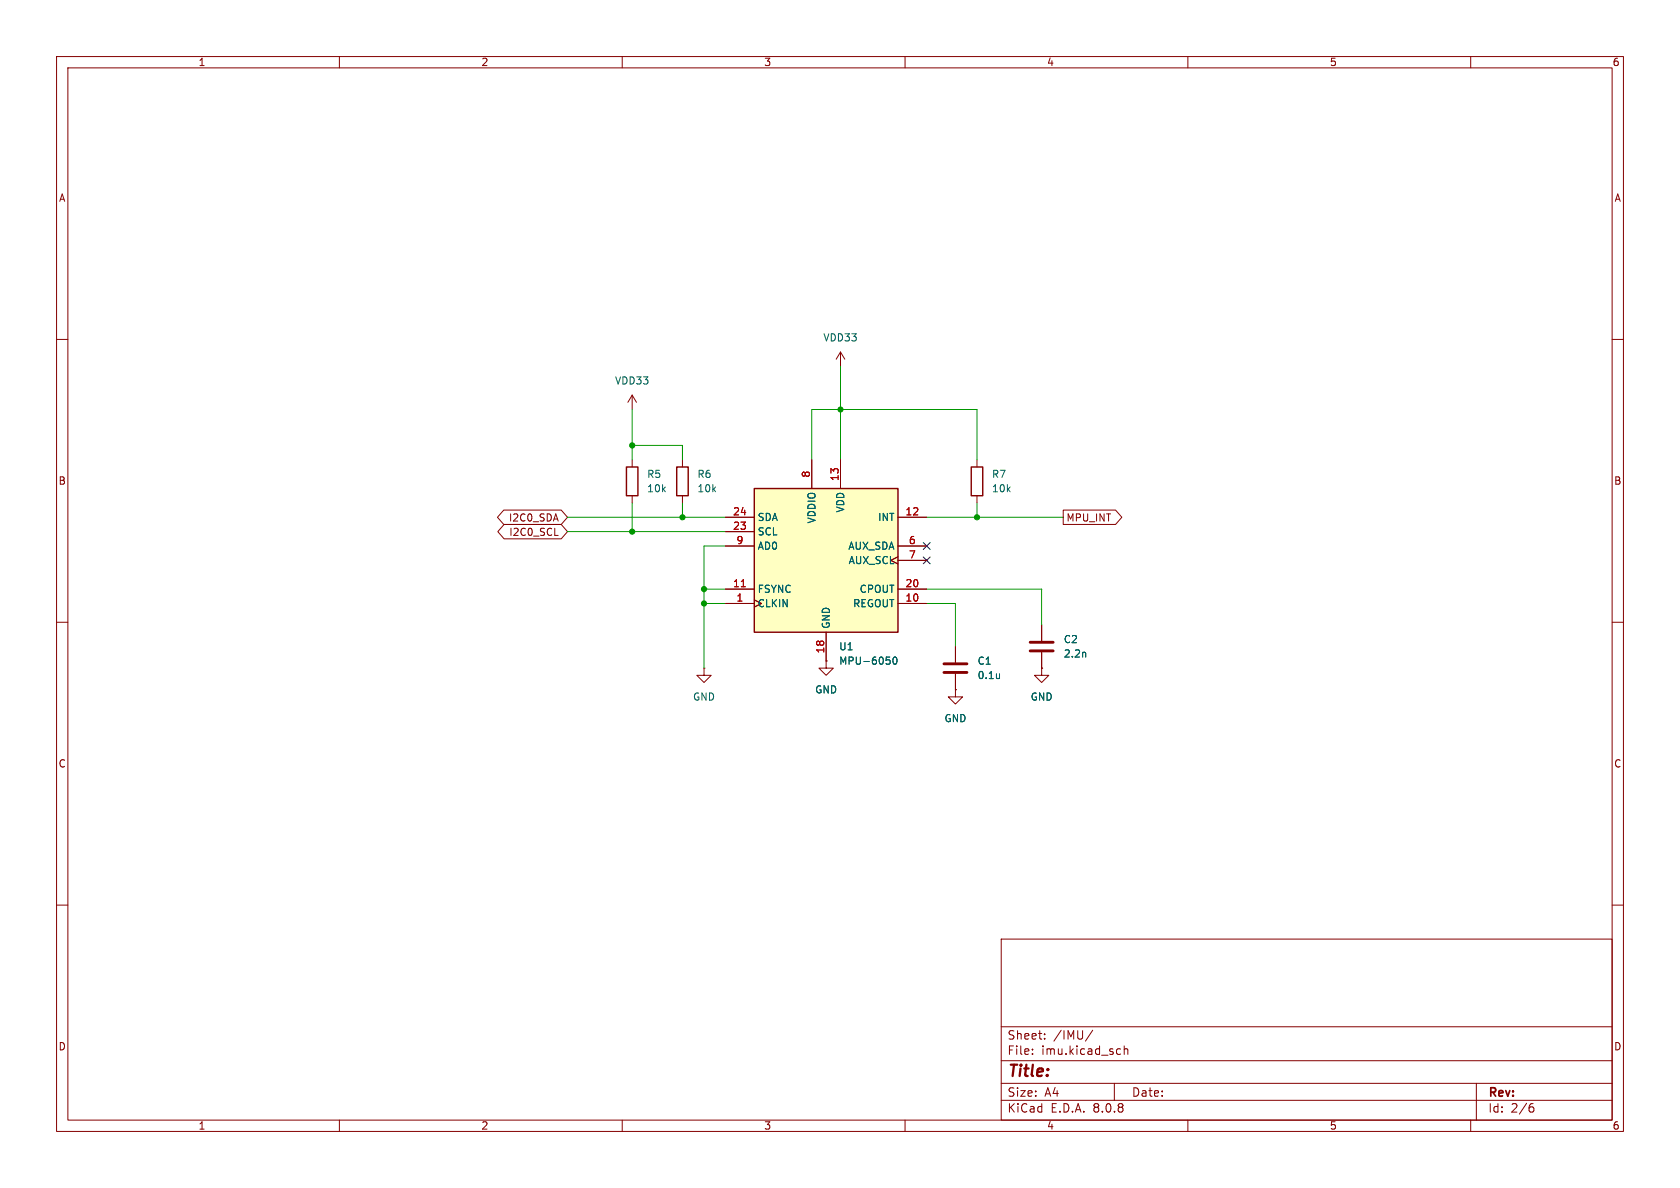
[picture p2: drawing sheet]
(kicad_sch
 (version 20250114)
 (generator "eeschema")
 (generator_version "9.0")
 (paper "A4")
 (lib_symbols
  (symbol "0drone:MPU-6050" (exclude_from_sim no) (in_bom yes) (on_board yes)
   (property "Reference" "U" (at -11.43 13.97 0) (effects (font (size 1.27 1.27))))
   (property "Value" "MPU-6050" (at 7.62 -13.97 0) (effects (font (size 1.27 1.27))))
   (property "Footprint" "Sensor_Motion:InvenSense_QFN-24_4x4mm_P0.5mm" (at 0 -20.32 0) (effects (font (size 1.27 1.27)) (hide yes)))
   (property "Datasheet" "https://store.invensense.com/datasheets/invensense/MPU-6050_DataSheet_V3%204.pdf" (at 0 -3.81 0) (effects (font (size 1.27 1.27)) (hide yes)))
   (property "Description" "InvenSense 6-Axis Motion Sensor, Gyroscope, Accelerometer, I2C" (at 0 0 0) (effects (font (size 1.27 1.27)) (hide yes)))
   (symbol "MPU-6050_0_1"
    (rectangle (start -12.7 12.7) (end 12.7 -12.7) (stroke (width 0.254) (type default)) (fill (type background))))
   (symbol "MPU-6050_1_1"
    (pin bidirectional line (at -17.78 7.62 0) (length 5.08) (name "SDA" (effects (font (size 1.27 1.27)))) (number "24" (effects (font (size 1.27 1.27)))))
    (pin input line (at -17.78 5.08 0) (length 5.08) (name "SCL" (effects (font (size 1.27 1.27)))) (number "23" (effects (font (size 1.27 1.27)))))
    (pin input line (at -17.78 2.54 0) (length 5.08) (name "AD0" (effects (font (size 1.27 1.27)))) (number "9" (effects (font (size 1.27 1.27)))))
    (pin input line (at -17.78 -5.08 0) (length 5.08) (name "FSYNC" (effects (font (size 1.27 1.27)))) (number "11" (effects (font (size 1.27 1.27)))))
    (pin input clock (at -17.78 -7.62 0) (length 5.08) (name "CLKIN" (effects (font (size 1.27 1.27)))) (number "1" (effects (font (size 1.27 1.27)))))
    (pin power_in line (at -2.54 17.78 270) (length 5.08) (name "VDDIO" (effects (font (size 1.27 1.27)))) (number "8" (effects (font (size 1.27 1.27)))))
    (pin power_in line (at 0 -17.78 90) (length 5.08) (name "GND" (effects (font (size 1.27 1.27)))) (number "18" (effects (font (size 1.27 1.27)))))
    (pin power_in line (at 2.54 17.78 270) (length 5.08) (name "VDD" (effects (font (size 1.27 1.27)))) (number "13" (effects (font (size 1.27 1.27)))))
    (pin output line (at 17.78 7.62 180) (length 5.08) (name "INT" (effects (font (size 1.27 1.27)))) (number "12" (effects (font (size 1.27 1.27)))))
    (pin bidirectional line (at 17.78 2.54 180) (length 5.08) (name "AUX_SDA" (effects (font (size 1.27 1.27)))) (number "6" (effects (font (size 1.27 1.27)))))
    (pin output clock (at 17.78 0 180) (length 5.08) (name "AUX_SCL" (effects (font (size 1.27 1.27)))) (number "7" (effects (font (size 1.27 1.27)))))
    (pin passive line (at 17.78 -5.08 180) (length 5.08) (name "CPOUT" (effects (font (size 1.27 1.27)))) (number "20" (effects (font (size 1.27 1.27)))))
    (pin passive line (at 17.78 -7.62 180) (length 5.08) (name "REGOUT" (effects (font (size 1.27 1.27)))) (number "10" (effects (font (size 1.27 1.27))))))
   (embedded_fonts no))
  (symbol "0drone:VDD33"
   (power)
   (pin_names
    (offset 0)) (exclude_from_sim no) (in_bom yes) (on_board yes)
   (property "Reference" "#PWR?" (at 0 -3.81 0) (effects (font (size 1.27 1.27)) (hide yes)))
   (property "Value" "VDD33" (at 0 5.08 0) (effects (font (size 1.27 1.27))))
   (property "Footprint" "" (at 0 0 0) (effects (font (size 1.27 1.27)) (hide yes)))
   (property "Datasheet" "" (at 0 0 0) (effects (font (size 1.27 1.27)) (hide yes)))
   (property "Description" "Power symbol" (at 0 0 0) (effects (font (size 1.27 1.27)) (hide yes)))
   (symbol "VDD33_0_1"
    (polyline (pts (xy -0.762 1.27) (xy 0 2.54)) (stroke (width 0) (type default)) (fill (type none)))
    (polyline (pts (xy 0 2.54) (xy 0.762 1.27)) (stroke (width 0) (type default)) (fill (type none)))
    (polyline (pts (xy 0 0) (xy 0 2.54)) (stroke (width 0) (type default)) (fill (type none))))
   (symbol "VDD33_1_1"
    (pin power_in line (at 0 0 90) (length 0) (hide yes) (name "VDD33" (effects (font (size 1.27 1.27)))) (number "1" (effects (font (size 1.27 1.27))))))
   (embedded_fonts no))
  (symbol "Device:C"
   (pin_numbers (hide yes))
   (pin_names
    (offset 0.254)) (exclude_from_sim no) (in_bom yes) (on_board yes)
   (property "Reference" "C" (at 0.635 2.54 0) (effects (font (size 1.27 1.27)) (justify left)))
   (property "Value" "C" (at 0.635 -2.54 0) (effects (font (size 1.27 1.27)) (justify left)))
   (property "Footprint" "" (at 0.9652 -3.81 0) (effects (font (size 1.27 1.27)) (hide yes)))
   (property "Datasheet" "~" (at 0 0 0) (effects (font (size 1.27 1.27)) (hide yes)))
   (property "Description" "Unpolarized capacitor" (at 0 0 0) (effects (font (size 1.27 1.27)) (hide yes)))
   (symbol "C_0_1"
    (polyline (pts (xy -2.032 0.762) (xy 2.032 0.762)) (stroke (width 0.508) (type default)) (fill (type none)))
    (polyline (pts (xy -2.032 -0.762) (xy 2.032 -0.762)) (stroke (width 0.508) (type default)) (fill (type none))))
   (symbol "C_1_1"
    (pin passive line (at 0 3.81 270) (length 2.794) (name "~" (effects (font (size 1.27 1.27)))) (number "1" (effects (font (size 1.27 1.27)))))
    (pin passive line (at 0 -3.81 90) (length 2.794) (name "~" (effects (font (size 1.27 1.27)))) (number "2" (effects (font (size 1.27 1.27))))))
   (embedded_fonts no))
  (symbol "Device:R"
   (pin_numbers (hide yes))
   (pin_names
    (offset 0)) (exclude_from_sim no) (in_bom yes) (on_board yes)
   (property "Reference" "R" (at 2.032 0 90) (effects (font (size 1.27 1.27))))
   (property "Value" "R" (at 0 0 90) (effects (font (size 1.27 1.27))))
   (property "Footprint" "" (at -1.778 0 90) (effects (font (size 1.27 1.27)) (hide yes)))
   (property "Datasheet" "~" (at 0 0 0) (effects (font (size 1.27 1.27)) (hide yes)))
   (property "Description" "Resistor" (at 0 0 0) (effects (font (size 1.27 1.27)) (hide yes)))
   (symbol "R_0_1"
    (rectangle (start -1.016 -2.54) (end 1.016 2.54) (stroke (width 0.254) (type default)) (fill (type none))))
   (symbol "R_1_1"
    (pin passive line (at 0 3.81 270) (length 1.27) (name "~" (effects (font (size 1.27 1.27)))) (number "1" (effects (font (size 1.27 1.27)))))
    (pin passive line (at 0 -3.81 90) (length 1.27) (name "~" (effects (font (size 1.27 1.27)))) (number "2" (effects (font (size 1.27 1.27))))))
   (embedded_fonts no))
  (symbol "power:GND"
   (power)
   (pin_numbers (hide yes))
   (pin_names
    (offset 0) (hide yes)) (exclude_from_sim no) (in_bom yes) (on_board yes)
   (property "Reference" "#PWR" (at 0 -6.35 0) (effects (font (size 1.27 1.27)) (hide yes)))
   (property "Value" "GND" (at 0 -3.81 0) (effects (font (size 1.27 1.27))))
   (property "Footprint" "" (at 0 0 0) (effects (font (size 1.27 1.27)) (hide yes)))
   (property "Datasheet" "" (at 0 0 0) (effects (font (size 1.27 1.27)) (hide yes)))
   (property "Description" "Power symbol creates a global label with name \"GND\" , ground" (at 0 0 0) (effects (font (size 1.27 1.27)) (hide yes)))
   (symbol "GND_0_1"
    (polyline (pts (xy 0 0) (xy 0 -1.27) (xy 1.27 -1.27) (xy 0 -2.54) (xy -1.27 -1.27) (xy 0 -1.27)) (stroke (width 0) (type default)) (fill (type none))))
   (symbol "GND_1_1"
    (pin power_in line (at 0 0 270) (length 0) (name "~" (effects (font (size 1.27 1.27)))) (number "1" (effects (font (size 1.27 1.27))))))
   (embedded_fonts no)))
 (junction
  (at 120.65 91.44)
  (diameter 0)
  (color 0 0 0 0))
 (junction
  (at 111.76 78.74)
  (diameter 0)
  (color 0 0 0 0))
 (junction
  (at 148.59 72.39)
  (diameter 0)
  (color 0 0 0 0))
 (junction
  (at 111.76 93.98)
  (diameter 0)
  (color 0 0 0 0))
 (junction
  (at 172.72 91.44)
  (diameter 0)
  (color 0 0 0 0))
 (junction
  (at 124.46 106.68)
  (diameter 0)
  (color 0 0 0 0))
 (junction
  (at 124.46 104.14)
  (diameter 0)
  (color 0 0 0 0))
 (no_connect
  (at 163.83 99.06))
 (no_connect
  (at 163.83 96.52))
 (wire
  (pts (xy 111.76 93.98) (xy 128.27 93.98))
  (stroke (width 0) (type default)))
 (wire
  (pts (xy 172.72 88.9) (xy 172.72 91.44))
  (stroke (width 0) (type default)))
 (wire
  (pts (xy 120.65 91.44) (xy 128.27 91.44))
  (stroke (width 0) (type default)))
 (wire
  (pts (xy 100.33 91.44) (xy 120.65 91.44))
  (stroke (width 0) (type default)))
 (wire
  (pts (xy 172.72 72.39) (xy 148.59 72.39))
  (stroke (width 0) (type default)))
 (wire
  (pts (xy 184.15 104.14) (xy 184.15 110.49))
  (stroke (width 0) (type default)))
 (wire
  (pts (xy 120.65 88.9) (xy 120.65 91.44))
  (stroke (width 0) (type default)))
 (wire
  (pts (xy 111.76 78.74) (xy 111.76 81.28))
  (stroke (width 0) (type default)))
 (wire
  (pts (xy 100.33 93.98) (xy 111.76 93.98))
  (stroke (width 0) (type default)))
 (wire
  (pts (xy 124.46 104.14) (xy 128.27 104.14))
  (stroke (width 0) (type default)))
 (wire
  (pts (xy 168.91 106.68) (xy 168.91 114.3))
  (stroke (width 0) (type default)))
 (wire
  (pts (xy 148.59 64.77) (xy 148.59 72.39))
  (stroke (width 0) (type default)))
 (wire
  (pts (xy 124.46 104.14) (xy 124.46 106.68))
  (stroke (width 0) (type default)))
 (wire
  (pts (xy 172.72 91.44) (xy 187.96 91.44))
  (stroke (width 0) (type default)))
 (wire
  (pts (xy 124.46 96.52) (xy 124.46 104.14))
  (stroke (width 0) (type default)))
 (wire
  (pts (xy 120.65 81.28) (xy 120.65 78.74))
  (stroke (width 0) (type default)))
 (wire
  (pts (xy 111.76 88.9) (xy 111.76 93.98))
  (stroke (width 0) (type default)))
 (wire
  (pts (xy 124.46 106.68) (xy 124.46 118.11))
  (stroke (width 0) (type default)))
 (wire
  (pts (xy 120.65 78.74) (xy 111.76 78.74))
  (stroke (width 0) (type default)))
 (wire
  (pts (xy 163.83 91.44) (xy 172.72 91.44))
  (stroke (width 0) (type default)))
 (wire
  (pts (xy 143.51 72.39) (xy 143.51 81.28))
  (stroke (width 0) (type default)))
 (wire
  (pts (xy 111.76 72.39) (xy 111.76 78.74))
  (stroke (width 0) (type default)))
 (wire
  (pts (xy 172.72 81.28) (xy 172.72 72.39))
  (stroke (width 0) (type default)))
 (wire
  (pts (xy 163.83 104.14) (xy 184.15 104.14))
  (stroke (width 0) (type default)))
 (wire
  (pts (xy 148.59 72.39) (xy 143.51 72.39))
  (stroke (width 0) (type default)))
 (wire
  (pts (xy 163.83 106.68) (xy 168.91 106.68))
  (stroke (width 0) (type default)))
 (wire
  (pts (xy 124.46 106.68) (xy 128.27 106.68))
  (stroke (width 0) (type default)))
 (wire
  (pts (xy 128.27 96.52) (xy 124.46 96.52))
  (stroke (width 0) (type default)))
 (wire
  (pts (xy 148.59 72.39) (xy 148.59 81.28))
  (stroke (width 0) (type default)))
 (global_label "MPU_INT"
  (shape output)
  (at 187.96 91.44 0)
  (fields_autoplaced yes)
  (effects (font (size 1.27 1.27)) (justify left))
  (property "Intersheetrefs" "${INTERSHEET_REFS}" (at 198.8676 91.44 0) (effects (font (size 1.27 1.27)) (justify left) (hide yes))))
 (global_label "I2C0_SCL"
  (shape tri_state)
  (at 100.33 93.98 180)
  (fields_autoplaced yes)
  (effects (font (size 1.27 1.27)) (justify right))
  (property "Intersheetrefs" "${INTERSHEET_REFS}" (at 87.4645 93.98 0) (effects (font (size 1.27 1.27)) (justify right) (hide yes))))
 (global_label "I2C0_SDA"
  (shape tri_state)
  (at 100.33 91.44 180)
  (fields_autoplaced yes)
  (effects (font (size 1.27 1.27)) (justify right))
  (property "Intersheetrefs" "${INTERSHEET_REFS}" (at 87.404 91.44 0) (effects (font (size 1.27 1.27)) (justify right) (hide yes))))
 (symbol
  (lib_id "Device:C")
  (at 184.15 114.3 0)
  (unit 1)
  (exclude_from_sim no)
  (in_bom yes)
  (on_board yes)
  (dnp no)
  (fields_autoplaced yes)
  (property "Reference" "C2" (at 187.96 113.0299 0) (effects (font (size 1.27 1.27)) (justify left)))
  (property "Value" "2.2n" (at 187.96 115.5699 0) (effects (font (size 1.27 1.27)) (justify left)))
  (property "Footprint" "Capacitor_SMD:C_0603_1608Metric" (at 185.1152 118.11 0) (effects (font (size 1.27 1.27)) (hide yes)))
  (property "Datasheet" "~" (at 184.15 114.3 0) (effects (font (size 1.27 1.27)) (hide yes)))
  (property "Description" "Unpolarized capacitor" (at 184.15 114.3 0) (effects (font (size 1.27 1.27)) (hide yes)))
  (pin "2")
  (pin "1"))
 (symbol
  (lib_id "0drone:MPU-6050")
  (at 146.05 99.06 0)
  (unit 1)
  (exclude_from_sim no)
  (in_bom yes)
  (on_board yes)
  (dnp no)
  (fields_autoplaced yes)
  (property "Reference" "U1" (at 148.2441 114.3 0) (effects (font (size 1.27 1.27)) (justify left)))
  (property "Value" "MPU-6050" (at 148.2441 116.84 0) (effects (font (size 1.27 1.27)) (justify left)))
  (property "Footprint" "Sensor_Motion:InvenSense_QFN-24_4x4mm_P0.5mm" (at 146.05 119.38 0) (effects (font (size 1.27 1.27)) (hide yes)))
  (property "Datasheet" "https://store.invensense.com/datasheets/invensense/MPU-6050_DataSheet_V3%204.pdf" (at 146.05 102.87 0) (effects (font (size 1.27 1.27)) (hide yes)))
  (property "Description" "InvenSense 6-Axis Motion Sensor, Gyroscope, Accelerometer, I2C" (at 146.05 99.06 0) (effects (font (size 1.27 1.27)) (hide yes)))
  (pin "23")
  (pin "13")
  (pin "20")
  (pin "1")
  (pin "9")
  (pin "11")
  (pin "8")
  (pin "24")
  (pin "7")
  (pin "6")
  (pin "12")
  (pin "18")
  (pin "10"))
 (symbol
  (lib_id "power:GND")
  (at 146.05 116.84 0)
  (unit 1)
  (exclude_from_sim no)
  (in_bom yes)
  (on_board yes)
  (dnp no)
  (fields_autoplaced yes)
  (property "Reference" "#PWR0103" (at 146.05 123.19 0) (effects (font (size 1.27 1.27)) (hide yes)))
  (property "Value" "GND" (at 146.05 121.92 0) (effects (font (size 1.27 1.27))))
  (property "Footprint" "" (at 146.05 116.84 0) (effects (font (size 1.27 1.27)) (hide yes)))
  (property "Datasheet" "" (at 146.05 116.84 0) (effects (font (size 1.27 1.27)) (hide yes)))
  (property "Description" "Power symbol creates a global label with name \"GND\" , ground" (at 146.05 116.84 0) (effects (font (size 1.27 1.27)) (hide yes)))
  (pin "1"))
 (symbol
  (lib_id "0drone:VDD33")
  (at 111.76 72.39 0)
  (unit 1)
  (exclude_from_sim no)
  (in_bom yes)
  (on_board yes)
  (dnp no)
  (fields_autoplaced yes)
  (property "Reference" "#PWR0106" (at 111.76 76.2 0) (effects (font (size 1.27 1.27)) (hide yes)))
  (property "Value" "VDD33" (at 111.76 67.31 0) (effects (font (size 1.27 1.27))))
  (property "Footprint" "" (at 111.76 72.39 0) (effects (font (size 1.27 1.27)) (hide yes)))
  (property "Datasheet" "" (at 111.76 72.39 0) (effects (font (size 1.27 1.27)) (hide yes)))
  (property "Description" "Power symbol" (at 111.76 72.39 0) (effects (font (size 1.27 1.27)) (hide yes)))
  (pin "1"))
 (symbol
  (lib_id "0drone:VDD33")
  (at 148.59 64.77 0)
  (unit 1)
  (exclude_from_sim no)
  (in_bom yes)
  (on_board yes)
  (dnp no)
  (fields_autoplaced yes)
  (property "Reference" "#PWR0101" (at 148.59 68.58 0) (effects (font (size 1.27 1.27)) (hide yes)))
  (property "Value" "VDD33" (at 148.59 59.69 0) (effects (font (size 1.27 1.27))))
  (property "Footprint" "" (at 148.59 64.77 0) (effects (font (size 1.27 1.27)) (hide yes)))
  (property "Datasheet" "" (at 148.59 64.77 0) (effects (font (size 1.27 1.27)) (hide yes)))
  (property "Description" "Power symbol" (at 148.59 64.77 0) (effects (font (size 1.27 1.27)) (hide yes)))
  (pin "1"))
 (symbol
  (lib_id "Device:R")
  (at 111.76 85.09 0)
  (unit 1)
  (exclude_from_sim no)
  (in_bom yes)
  (on_board yes)
  (dnp no)
  (fields_autoplaced yes)
  (property "Reference" "R5" (at 114.3 83.8199 0) (effects (font (size 1.27 1.27)) (justify left)))
  (property "Value" "10k" (at 114.3 86.3599 0) (effects (font (size 1.27 1.27)) (justify left)))
  (property "Footprint" "Resistor_SMD:R_0603_1608Metric" (at 109.982 85.09 90) (effects (font (size 1.27 1.27)) (hide yes)))
  (property "Datasheet" "~" (at 111.76 85.09 0) (effects (font (size 1.27 1.27)) (hide yes)))
  (property "Description" "Resistor" (at 111.76 85.09 0) (effects (font (size 1.27 1.27)) (hide yes)))
  (pin "2")
  (pin "1"))
 (symbol
  (lib_id "power:GND")
  (at 184.15 118.11 0)
  (unit 1)
  (exclude_from_sim no)
  (in_bom yes)
  (on_board yes)
  (dnp no)
  (fields_autoplaced yes)
  (property "Reference" "#PWR0105" (at 184.15 124.46 0) (effects (font (size 1.27 1.27)) (hide yes)))
  (property "Value" "GND" (at 184.15 123.19 0) (effects (font (size 1.27 1.27))))
  (property "Footprint" "" (at 184.15 118.11 0) (effects (font (size 1.27 1.27)) (hide yes)))
  (property "Datasheet" "" (at 184.15 118.11 0) (effects (font (size 1.27 1.27)) (hide yes)))
  (property "Description" "Power symbol creates a global label with name \"GND\" , ground" (at 184.15 118.11 0) (effects (font (size 1.27 1.27)) (hide yes)))
  (pin "1"))
 (symbol
  (lib_id "Device:R")
  (at 120.65 85.09 0)
  (unit 1)
  (exclude_from_sim no)
  (in_bom yes)
  (on_board yes)
  (dnp no)
  (fields_autoplaced yes)
  (property "Reference" "R6" (at 123.19 83.8199 0) (effects (font (size 1.27 1.27)) (justify left)))
  (property "Value" "10k" (at 123.19 86.3599 0) (effects (font (size 1.27 1.27)) (justify left)))
  (property "Footprint" "Resistor_SMD:R_0603_1608Metric" (at 118.872 85.09 90) (effects (font (size 1.27 1.27)) (hide yes)))
  (property "Datasheet" "~" (at 120.65 85.09 0) (effects (font (size 1.27 1.27)) (hide yes)))
  (property "Description" "Resistor" (at 120.65 85.09 0) (effects (font (size 1.27 1.27)) (hide yes)))
  (pin "2")
  (pin "1"))
 (symbol
  (lib_id "power:GND")
  (at 168.91 121.92 0)
  (unit 1)
  (exclude_from_sim no)
  (in_bom yes)
  (on_board yes)
  (dnp no)
  (fields_autoplaced yes)
  (property "Reference" "#PWR0104" (at 168.91 128.27 0) (effects (font (size 1.27 1.27)) (hide yes)))
  (property "Value" "GND" (at 168.91 127 0) (effects (font (size 1.27 1.27))))
  (property "Footprint" "" (at 168.91 121.92 0) (effects (font (size 1.27 1.27)) (hide yes)))
  (property "Datasheet" "" (at 168.91 121.92 0) (effects (font (size 1.27 1.27)) (hide yes)))
  (property "Description" "Power symbol creates a global label with name \"GND\" , ground" (at 168.91 121.92 0) (effects (font (size 1.27 1.27)) (hide yes)))
  (pin "1"))
 (symbol
  (lib_id "Device:C")
  (at 168.91 118.11 0)
  (unit 1)
  (exclude_from_sim no)
  (in_bom yes)
  (on_board yes)
  (dnp no)
  (fields_autoplaced yes)
  (property "Reference" "C1" (at 172.72 116.8399 0) (effects (font (size 1.27 1.27)) (justify left)))
  (property "Value" "0.1u" (at 172.72 119.3799 0) (effects (font (size 1.27 1.27)) (justify left)))
  (property "Footprint" "Capacitor_SMD:C_0603_1608Metric" (at 169.8752 121.92 0) (effects (font (size 1.27 1.27)) (hide yes)))
  (property "Datasheet" "~" (at 168.91 118.11 0) (effects (font (size 1.27 1.27)) (hide yes)))
  (property "Description" "Unpolarized capacitor" (at 168.91 118.11 0) (effects (font (size 1.27 1.27)) (hide yes)))
  (pin "2")
  (pin "1"))
 (symbol
  (lib_id "power:GND")
  (at 124.46 118.11 0)
  (unit 1)
  (exclude_from_sim no)
  (in_bom yes)
  (on_board yes)
  (dnp no)
  (fields_autoplaced yes)
  (property "Reference" "#PWR0102" (at 124.46 124.46 0) (effects (font (size 1.27 1.27)) (hide yes)))
  (property "Value" "GND" (at 124.46 123.19 0) (effects (font (size 1.27 1.27))))
  (property "Footprint" "" (at 124.46 118.11 0) (effects (font (size 1.27 1.27)) (hide yes)))
  (property "Datasheet" "" (at 124.46 118.11 0) (effects (font (size 1.27 1.27)) (hide yes)))
  (property "Description" "Power symbol creates a global label with name \"GND\" , ground" (at 124.46 118.11 0) (effects (font (size 1.27 1.27)) (hide yes)))
  (pin "1"))
 (symbol
  (lib_id "Device:R")
  (at 172.72 85.09 0)
  (unit 1)
  (exclude_from_sim no)
  (in_bom yes)
  (on_board yes)
  (dnp no)
  (fields_autoplaced yes)
  (property "Reference" "R7" (at 175.26 83.8199 0) (effects (font (size 1.27 1.27)) (justify left)))
  (property "Value" "10k" (at 175.26 86.3599 0) (effects (font (size 1.27 1.27)) (justify left)))
  (property "Footprint" "Resistor_SMD:R_0603_1608Metric" (at 170.942 85.09 90) (effects (font (size 1.27 1.27)) (hide yes)))
  (property "Datasheet" "~" (at 172.72 85.09 0) (effects (font (size 1.27 1.27)) (hide yes)))
  (property "Description" "Resistor" (at 172.72 85.09 0) (effects (font (size 1.27 1.27)) (hide yes)))
  (pin "2")
  (pin "1")))
